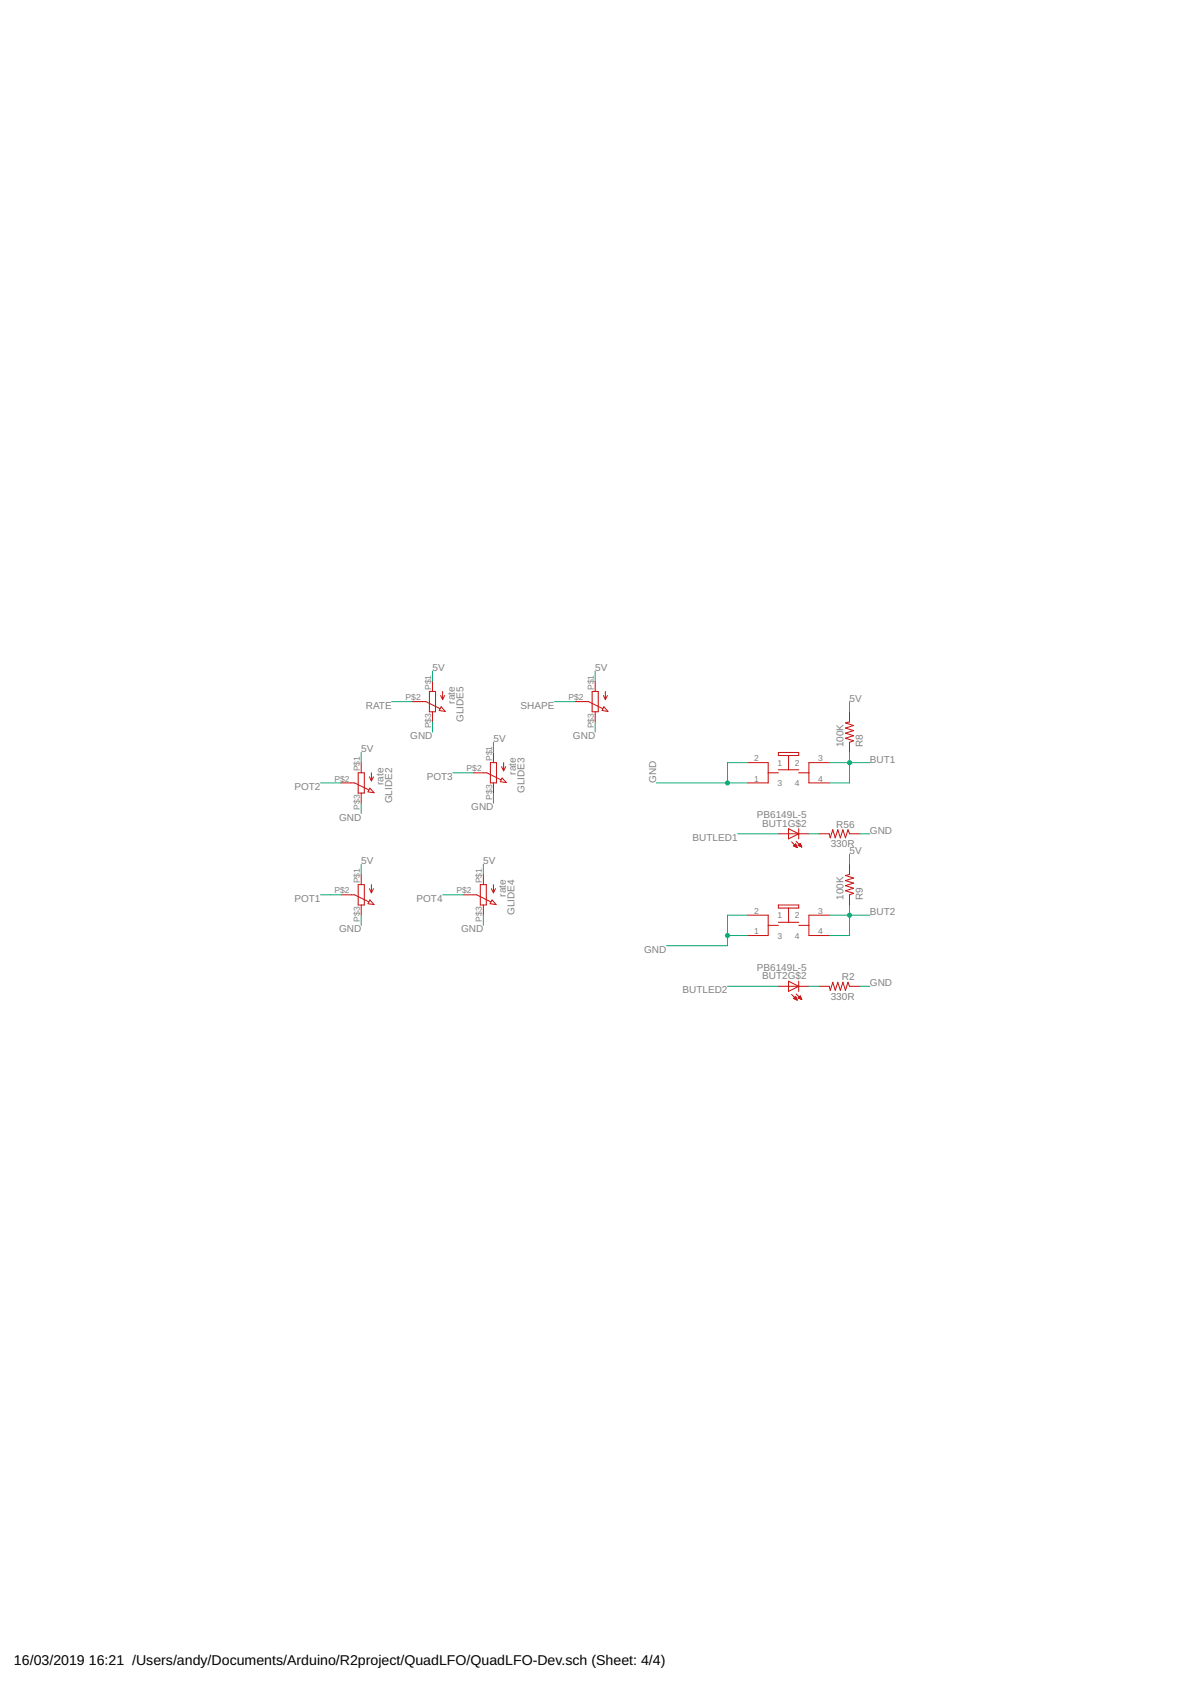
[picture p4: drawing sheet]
<svg xmlns="http://www.w3.org/2000/svg" width="297mm" height="420mm" viewBox="0 0 297 420" stroke-linecap="round" stroke-linejoin="round" font-family="sans-serif">
<g fill="none" stroke="#c90d0c" stroke-width=".25">
<path d="M102.9 175.2h3.4l3.5 1.7M107.2 172.6h1.5v5.1h-1.5zM107.9 170.1v2.5M107.9 177.7v2.5M110 173.6l.5 1M110.1 176.4l1 1.2-1.5-.2zM110.5 172.6v2M111 173.6l-.5 1M143.5 175.2h3.4l3.6 1.7M147.8 172.6h1.5v5.1h-1.5zM148.6 170.1v2.5M148.6 177.7v2.5"/>
<path d="M150.6 173.6l.5 1M150.7 176.4l1.1 1.2-1.5-.2zM151.1 172.6v2M151.6 173.6l-.5 1M212 177.7v2.5l-1 .3 2.1 .6-2.1 .7 2.1 .6-2.1 .6 2.1 .7-2.1 .6 2.1 .6-1.1 .4v2.6M85.1 195.5h3.4l3.6 1.7M89.4 192.9h1.5v5.1h-1.5zM90.2 190.4v2.5M90.2 198v2.5M92.2 193.9l.5 1M92.3 196.8l1.1 1.1-1.5-.2zM92.7 192.9v2"/>
<path d="M93.2 193.9l-.5 1M118.1 192.9h3.4l3.6 1.8M122.4 190.4h1.5v5.1h-1.5zM123.2 187.9v2.5M123.2 195.5v2.5M125.2 191.4l.5 1M125.3 194.2l1.1 1.2-1.5-.2zM125.7 190.4v2M126.2 191.4l-.5 1M186.7 190.4h5v5.1h-5M191.7 192.9h2.6M194.3 192.2h5.1"/>
<path d="M194.3 187.9h5.1v.7h-5.1zM196.8 188.6v3.6M199.4 192.9h2.5M207 190.4h-5.1v5.1h5.1M90.2 218.3v2.6M120.6 218.3v2.6M194.3 208.2h7.6M196.8 206.9l2.6 1.3-2.6 1.2zM197.6 210.2l1.4 1.4M198.1 211.2l.9 .4M198.1 211.2h.7M198.2 211.1h.6"/>
<path d="M198.3 211.3h.6M198.4 210.9h.3M198.5 210.8h.1M198.6 210.7h.1M198.6 210.7l-.5 .5M198.6 210.7l.4 .9M198.6 211.4h.3M198.7 210.1l1.4 1.4M198.9 211.5h.1M199.2 211.1h.8M199.2 211.1l.9 .4M199.2 211.1l.5-.5 .4 .9"/>
<path d="M199.4 206.9v2.5M199.4 210.9h.5M199.5 211.2h.5M199.5 210.8h.4M199.6 210.7h.2M199.7 210.6h.1M199.7 211.3h.3M200 211.4h.1M204.4 208.2h2.6l.2 1 .7-2.1 .6 2.1 .6-2.1 .7 2.1 .6-2.1 .6 2.1 .7-2.1 .3 1.1h2.6M212 215.8v2.5l-1 .3 2.1 .6-2.1 .6 2.1 .7-2.1 .6 2.1 .6-2.1 .7 2.1 .6-1.1 .4v2.5M85.1 223.4h3.4l3.6 1.7M89.4 220.9h1.5v5h-1.5z"/>
<path d="M90.2 225.9v2.6M92.2 221.9l.5 1M92.3 224.7l1.1 1.1-1.5-.2zM92.7 220.9v2M93.2 221.9l-.5 1M115.6 223.4h3.4l3.5 1.7M119.9 220.9h1.5v5h-1.5zM120.6 225.9v2.6M122.7 221.9l.5 1M122.8 224.7l1 1.1-1.5-.2zM123.2 220.9v2M123.7 221.9l-.5 1"/>
<path d="M186.7 228.5h5v5.1h-5M191.7 231h2.6M194.3 225.9h5.1v.8h-5.1zM194.3 230.3h5.1M196.8 226.7v3.6M199.4 231h2.5M207 228.5h-5.1v5.1h5.1M194.3 246.2h7.6M196.8 245l2.6 1.2-2.6 1.3zM197.6 248.3l1.4 1.4M198.1 249.3l.9 .4M198.1 249.3h.7"/>
<path d="M198.2 249.2h.6M198.3 249h.4M198.4 249.4h.5M198.5 248.9h.2M198.6 248.8h.1M198.6 248.8l-.5 .5M198.6 248.8l.4 .9M198.6 249.5h.3M198.7 248.1l1.4 1.4M198.9 249.6h.1M199.2 249.2h.8M199.2 249.2l.9 .3"/>
<path d="M199.2 249.2l.5-.6 .4 .9M199.3 249h.6M199.4 245v2.5M199.5 248.9h.4M199.5 249.3h.5M199.6 248.8h.2M199.7 248.7h.1M199.8 249.4h.3M200.1 249.5h.1M204.4 246.2h2.6l.2 1 .7-2 .6 2 .6-2 .7 2 .6-2 .6 2 .7-2 .3 1h2.6"/>
</g>
<g fill="none" stroke="#0dab76" stroke-width=".25">
<path d="M97.8 175.2h5.1M107.9 167.5v2.6M138.4 175.2h5.1M148.6 167.5v2.6M212 175.2v2.5M80 195.5h5.1M90.2 187.9v2.5M107.9 180.2v2.6M113 192.9h5.1M123.2 185.3v2.6M123.2 198v2.5M148.6 180.2v2.6"/>
<path d="M163.8 195.5h22.9M186.7 190.4h-5.1v5.1M207 190.4h10.1M212 187.9v7.6h-5M90.2 200.5v2.6M90.2 215.8v2.5M120.6 215.8v2.5M184.1 208.2h10.2M201.9 208.2h2.5M212 213.2v2.6M214.6 208.2h2.5M80 223.4h5.1"/>
<path d="M90.2 228.5v2.5M110.5 223.4h5.1M120.6 228.5v2.5M181.6 233.6h5.1M186.7 228.5h-5.1v7.6h-15.3M207 228.5h10.1M212 225.9v7.7h-5M181.6 246.2h12.7M201.9 246.2h2.5M214.6 246.2h2.5"/>
</g>
<g fill="#0dab76" stroke="#0dab76" stroke-width=".25">
<circle cx="181.6" cy="233.6" r=".51"/>
<circle cx="181.6" cy="195.5" r=".51"/>
<circle cx="212" cy="190.4" r=".51"/>
<circle cx="212" cy="228.5" r=".51"/>
</g>
<g font-size="3.5">
<text x="3.5" y="415.7">16/03/2019</text>
<text x="22.2" y="415.7">16:21 /Users/andy/Documents/Arduino/R2project/QuadLFO/QuadLFO-Dev.sch (Sheet: 4/4)</text>
</g>
<g font-size="2.5" fill="#808080">
<text x="107.9" y="167.5">5V</text>
<text x="148.6" y="167.5">5V</text>
<text x="91.3" y="176.9">RATE</text>
<text x="113.5" y="175.6" transform="rotate(-90 113.5 175.6)">rate</text>
<text x="129.9" y="176.9">SHAPE</text>
<text x="212.1" y="175.2">5V</text>
<text x="102.4" y="184.5">GND</text>
<text x="115.7" y="180.2" transform="rotate(-90 115.7 180.2)">GLIDE5</text>
<text x="123.2" y="185.3">5V</text>
<text x="143" y="184.5">GND</text>
<text x="90.2" y="187.8">5V</text>
<text x="210.5" y="186.6" transform="rotate(-90 210.5 186.6)">100K</text>
<text x="215.3" y="186.6" transform="rotate(-90 215.3 186.6)">R8</text>
<text x="217.1" y="190.4">BUT1</text>
<text x="73.5" y="197.2">POT2</text>
<text x="95.8" y="196" transform="rotate(-90 95.8 196)">rate</text>
<text x="106.5" y="194.7">POT3</text>
<text x="128.8" y="193.4" transform="rotate(-90 128.8 193.4)">rate</text>
<text x="163.8" y="195.5" transform="rotate(-90 163.8 195.5)">GND</text>
<text x="97.9" y="200.5" transform="rotate(-90 97.9 200.5)">GLIDE2</text>
<text x="117.6" y="202.3">GND</text>
<text x="130.9" y="198" transform="rotate(-90 130.9 198)">GLIDE3</text>
<text x="84.6" y="204.9">GND</text>
<text x="172.9" y="209.9">BUTLED1</text>
<text x="188.9" y="204.2">PB6149L-5</text>
<text x="190.3" y="206.4">BUT1G$2</text>
<text x="208.8" y="206.7">R56</text>
<text x="217.1" y="208.2">GND</text>
<text x="90.2" y="215.8">5V</text>
<text x="120.6" y="215.8">5V</text>
<text x="207.4" y="211.5">330R</text>
<text x="212.1" y="213.2">5V</text>
<text x="73.5" y="225.2">POT1</text>
<text x="104" y="225.2">POT4</text>
<text x="126.2" y="223.9" transform="rotate(-90 126.2 223.9)">rate</text>
<text x="210.5" y="224.7" transform="rotate(-90 210.5 224.7)">100K</text>
<text x="215.3" y="224.7" transform="rotate(-90 215.3 224.7)">R9</text>
<text x="84.6" y="232.8">GND</text>
<text x="115.1" y="232.8">GND</text>
<text x="128.4" y="228.5" transform="rotate(-90 128.4 228.5)">GLIDE4</text>
<text x="217.1" y="228.5">BUT2</text>
<text x="160.8" y="237.9">GND</text>
<text x="188.9" y="242.3">PB6149L-5</text>
<text x="190.3" y="244.5">BUT2G$2</text>
<text x="210.1" y="244.7">R2</text>
<text x="170.3" y="248">BUTLED2</text>
<text x="207.4" y="249.5">330R</text>
<text x="217.1" y="246.2">GND</text>
</g>
<g font-size="2.1" fill="#808080">
<text x="107.6" y="172.3" transform="rotate(-90 107.6 172.3)">P$1</text>
<text x="148.2" y="172.3" transform="rotate(-90 148.2 172.3)">P$1</text>
<text x="101.2" y="174.8">P$2</text>
<text x="141.9" y="174.8">P$2</text>
<text x="107.6" y="181.9" transform="rotate(-90 107.6 181.9)">P$3</text>
<text x="148.2" y="181.9" transform="rotate(-90 148.2 181.9)">P$3</text>
<text x="122.8" y="190" transform="rotate(-90 122.8 190)">P$1</text>
<text x="188.2" y="190">2</text>
<text x="194.1" y="191.1">1</text>
<text x="198.4" y="191.1">2</text>
<text x="204.2" y="190">3</text>
<text x="83.5" y="195.1">P$2</text>
<text x="89.8" y="192.6" transform="rotate(-90 89.8 192.6)">P$1</text>
<text x="116.5" y="192.6">P$2</text>
<text x="188.2" y="195.1">1</text>
<text x="194.1" y="196.2">3</text>
<text x="198.4" y="196.2">4</text>
<text x="204.2" y="195.1">4</text>
<text x="89.8" y="202.2" transform="rotate(-90 89.8 202.2)">P$3</text>
<text x="122.8" y="199.6" transform="rotate(-90 122.8 199.6)">P$3</text>
<text x="89.8" y="220.5" transform="rotate(-90 89.8 220.5)">P$1</text>
<text x="120.3" y="220.5" transform="rotate(-90 120.3 220.5)">P$1</text>
<text x="83.5" y="223">P$2</text>
<text x="113.9" y="223">P$2</text>
<text x="89.8" y="230.1" transform="rotate(-90 89.8 230.1)">P$3</text>
<text x="120.3" y="230.1" transform="rotate(-90 120.3 230.1)">P$3</text>
<text x="188.2" y="228.1">2</text>
<text x="188.2" y="233.2">1</text>
<text x="194.1" y="229.2">1</text>
<text x="198.4" y="229.2">2</text>
<text x="204.2" y="228.1">3</text>
<text x="204.2" y="233.2">4</text>
<text x="194.1" y="234.3">3</text>
<text x="198.4" y="234.3">4</text>
</g>
</svg>
